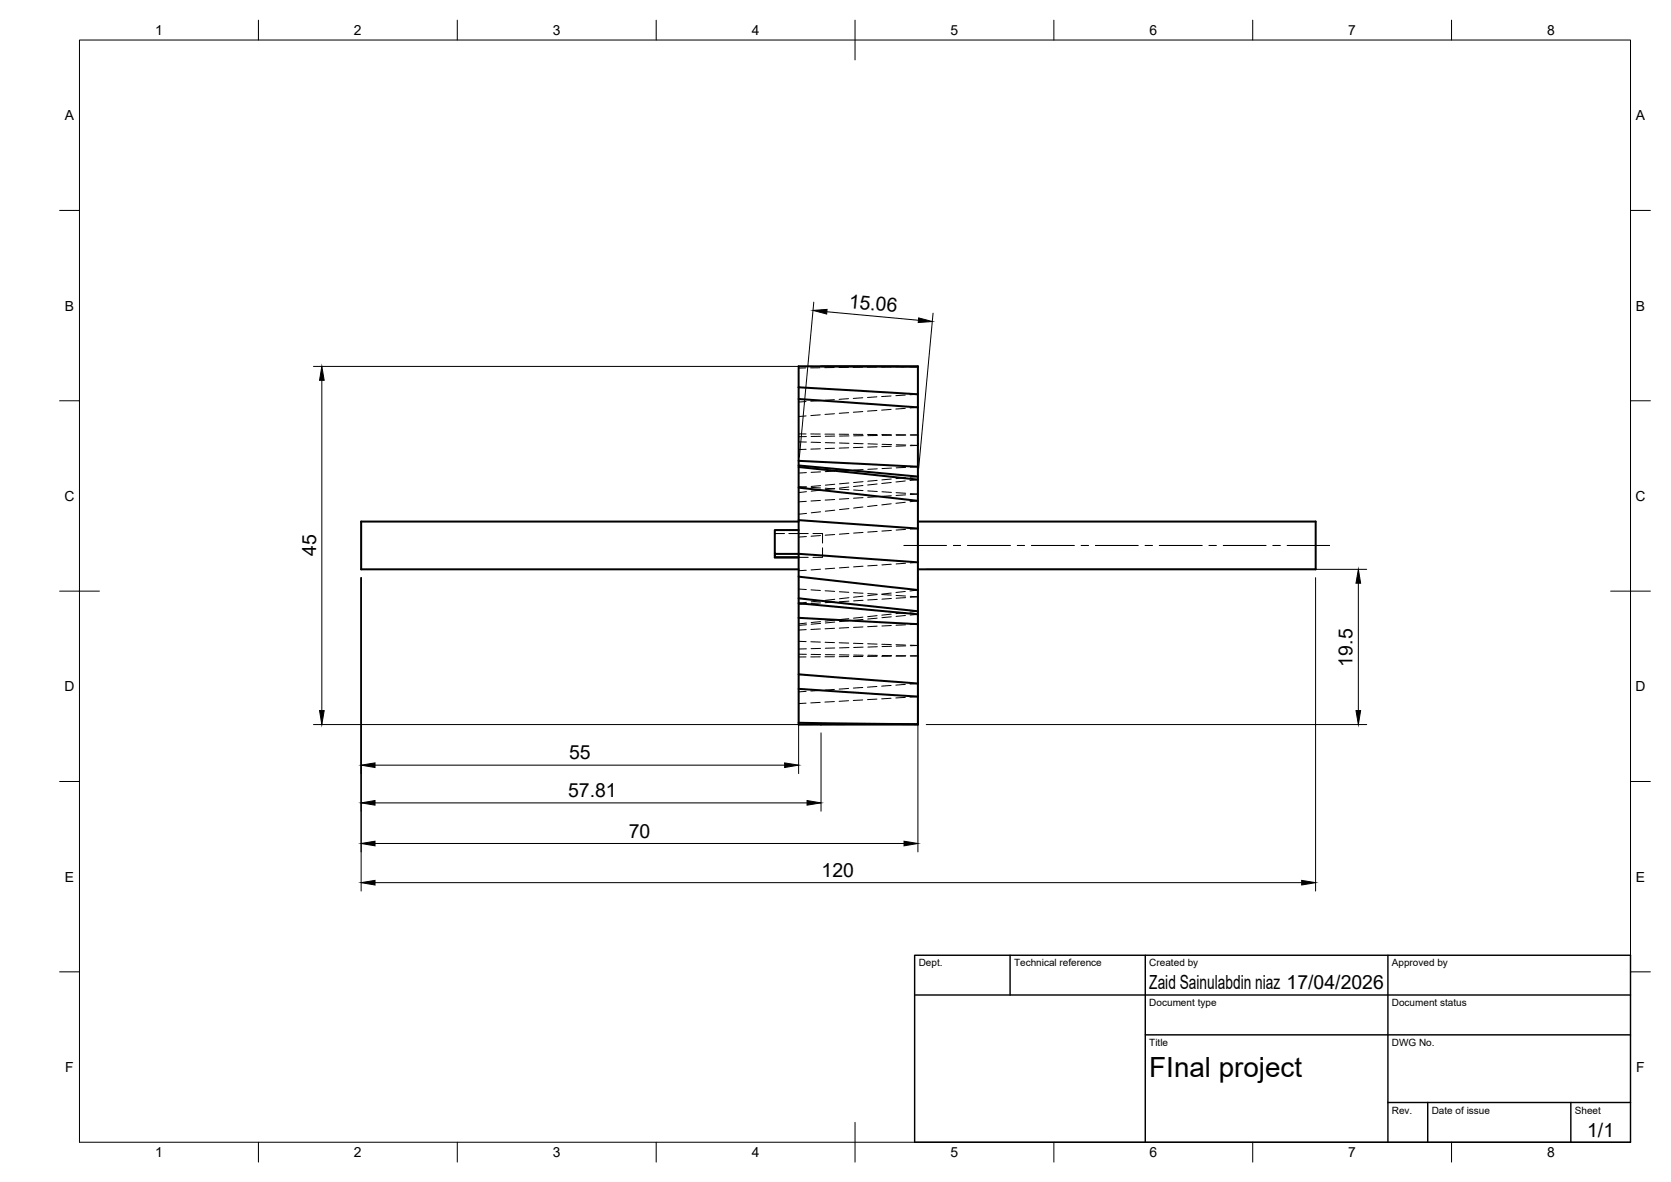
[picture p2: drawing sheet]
<svg xmlns="http://www.w3.org/2000/svg" width="420mm" height="297mm" viewBox="0 0 420 297" stroke-linecap="round" stroke-linejoin="round" font-family="sans-serif">
<!-- layer: Hidden -->
<g fill="none" stroke="#000" stroke-width=".25">
<path d="M202.6 92.5h-1.8M206.2 92.4h-2.4M209.8 92.4h-2.4M213.3 92.3l-2.4 .1M216.9 92.3h-2.4M216.9 100l-2.4 .1M220.5 92.2l-2.4 .1M220.5 99.7l-2.4 .2M224 99.5l-2.3 .2M224 92.2h-2.3M227.6 99.3l-2.3 .1M227.6 92.2h-2.4"/>
<path d="M230.8 99.1l-2 .1M230.8 92.1l-2 .1M200.8 111l2 .1M200.8 109l1.9 .1M202.7 100.9l-1.9 .1M202.7 112.9l-1.9 .1M202.7 104.5l-1.9 .2M202.8 118.8l-2 .1M202.8 109.7h-2M203.9 109.1h2.3M203.9 111.1l2.4 .1M206.2 100.7l-2.3 .1"/>
<path d="M206.2 104.3l-2.3 .1M206.3 112.8l-2.4 .1M206.3 118.6l-2.4 .1M206.3 109.7h-2.4M207.4 109.1h2.4M207.5 111.2l2.4 .1M209.8 100.4l-2.4 .2M209.8 112.7h-2.3M209.8 104l-2.4 .1M209.9 118.4l-2.4 .1M209.9 109.6h-2.4M211 109.1h2.4"/>
<path d="M211.1 111.3l2.4 .1M213.4 100.2l-2.4 .2M213.4 103.7l-2.4 .2M213.4 112.5l-2.4 .1M213.4 118.2l-2.3 .1M213.5 109.5l-2.4 .1M214.6 109.1l2.4 .1M214.7 111.4l2.3 .1M216.9 103.4l-2.3 .2M217 112.4l-2.4 .1M217 118l-2.4 .1M217 109.5h-2.3"/>
<path d="M218.1 109.2h2.4M218.2 111.5l2.4 .1M220.5 103.2l-2.4 .1M220.5 112.3l-2.3 .1M220.6 117.8l-2.4 .1M220.6 109.4l-2.4 .1M221.7 109.2h2.4M221.8 111.7h2.4M224.1 102.9l-2.4 .2M224.1 112.1l-2.4 .1M224.2 117.6l-2.4 .2M224.2 109.4h-2.4"/>
<path d="M225.3 109.2l2.4 .1M225.4 111.8h2.4M227.6 102.6l-2.3 .2M227.7 112l-2.4 .1M227.7 117.5l-2.4 .1M227.8 109.4h-2.4M228.9 109.3h1.9h-1.9M228.9 111.9h1.9l-1.9 .1M230.8 117.3l-1.9 .1M230.8 102.4l-2 .1M230.8 119.8l-1.9 .1M194.8 134.1h2.4"/>
<path d="M198.4 134.1h4.8M200.8 122.3l2 .1M202.7 126l-1.9 .1M202.8 134.8l-2 .2M202.8 123.6l-2 .2M202.8 122.4l-2 .1M202.8 129l-2 .2M203.9 122.5l2.4 .1M204.4 134.1h2.4v2.4M206.3 125.8l-2.4 .1M206.3 134.6l-2.4 .2M206.3 128.6l-2.3 .3"/>
<path d="M206.3 123.2l-2.3 .2M206.3 122l-2.3 .2M206.8 137.7v2.4h-2.4M207.5 122.7l2.4 .1M209.9 134.3l-2.4 .2M209.9 125.5l-2.4 .2M209.9 128.2l-2.4 .3M209.9 122.8l-2.4 .2M209.9 121.7l-2.4 .2M211.1 122.9l2.3 .2M213.4 122.4l-2.3 .3M213.4 125.3l-2.3 .1"/>
<path d="M213.4 127.8l-2.3 .3M213.4 134.1l-2.3 .1M213.4 121.4l-2.3 .2M214.6 123.1l2.4 .2M217 127.4l-2.4 .3M217 122l-2.4 .3M217 133.8l-2.4 .2M217 125.1l-2.4 .1M217 121l-2.4 .3M218.2 123.4l2.4 .1M220.5 127l-2.3 .3M220.5 121.6l-2.3 .3"/>
<path d="M220.6 133.5l-2.4 .2M220.6 124.8l-2.4 .2M220.6 120.7l-2.4 .2M221.8 123.6l2.3 .1M224.1 126.6l-2.4 .3M224.1 121.2l-2.4 .3M224.1 124.6l-2.4 .1M224.1 120.4l-2.4 .2M224.1 133.3l-2.4 .2M225.3 123.8l2.4 .2M227.6 126.2l-2.3 .3M227.6 120.9l-2.3 .2"/>
<path d="M227.7 120l-2.4 .3M227.7 133l-2.4 .2M227.7 124.4l-2.4 .1M228.9 124l1.9 .2-1.9 .1M230.8 132.8l-1.9 .2M230.8 125.9l-2 .2M230.8 120.5l-2 .2M200.8 140.1h2.4M200.8 148l1.9 .2M202.7 158.2l-1.9 .1M202.7 143.3l-1.9 .1M202.8 151.8l-2 .1"/>
<path d="M202.8 156.6l-2 .2M202.8 151.4l-2 .2M202.8 157l-2 .2M203.9 148.2l2.4 .2M206.3 158.1l-2.4 .1M206.3 156.2l-2.3 .2M206.3 151.5l-2.4 .2M206.3 143.1l-2.4 .1M206.3 151l-2.3 .2M206.3 156.7l-2.3 .2M207.5 148.5l2.4 .1M209.8 157.9l-2.3 .1"/>
<path d="M209.9 151.3l-2.4 .2M209.9 142.8l-2.4 .2M209.9 155.8l-2.4 .3M209.9 150.6l-2.4 .3M209.9 156.3l-2.4 .3M211.1 148.7l2.3 .2M213.4 157.7l-2.4 .1M213.4 155.5l-2.3 .2M213.4 142.5l-2.3 .2M213.4 150.2l-2.3 .3M213.4 151.1l-2.3 .1M213.4 156l-2.3 .2"/>
<path d="M214.6 148.9l2.4 .2M217 157.6l-2.4 .1M217 155.1l-2.4 .2M217 149.8l-2.4 .3M217 150.9l-2.4 .1M217 142.3l-2.4 .2M217 155.7l-2.4 .2M218.2 149.2l2.4 .1M220.5 154.7l-2.3 .3M220.5 149.4l-2.3 .3M220.6 157.4l-2.4 .1M220.6 142.1l-2.4 .1"/>
<path d="M220.6 155.3l-2.4 .3M220.6 150.6l-2.4 .2M221.7 149.4l2.4 .1M224.1 154.3l-2.4 .3M224.1 149l-2.4 .3M224.1 157.2l-2.4 .1M224.1 141.8l-2.4 .2M224.1 155l-2.4 .2M224.1 150.4l-2.3 .2M225.3 149.6l2.4 .2M227.6 154l-2.3 .2M227.6 148.6l-2.3 .3"/>
<path d="M227.7 154.7l-2.4 .2M227.7 157l-2.4 .1M227.7 141.5l-2.4 .2M227.7 150.2l-2.4 .1M228.9 149.9l1.9 .1-1.9 .1M230.8 156.9l-1.9 .1M230.8 141.3l-1.9 .2M230.8 153.6l-2 .2M230.8 148.3l-2 .2M230.8 154.4l-1.9 .2M200.8 161.2h1.9M200.8 164.4h2"/>
<path d="M202.7 165.1h-1.9M202.7 176.7l-1.9 .1M202.7 173.7l-1.9 .2M202.8 163.1h-2M203.9 161.3l2.4 .1M203.9 164.5h2.4M206.2 176.5l-2.3 .1M206.2 173.5l-2.3 .2M206.2 165.1h-2.3M206.3 162.9l-2.4 .1M207.4 165h2.4M207.5 161.4l2.3 .1"/>
<path d="M207.5 164.5l2.4 .1M209.8 176.3l-2.4 .1M209.8 173.3l-2.4 .1M209.9 162.8l-2.4 .1M211 161.5l2.4 .1M211.1 164.6h2.4M213.4 176.1l-2.4 .1M213.4 173l-2.4 .2M213.4 165h-2.4M213.5 162.7l-2.4 .1M214.6 161.7h2.4M214.7 164.6l2.3 .1"/>
<path d="M216.9 175.9l-2.4 .1M216.9 172.8l-2.3 .1M217 165h-2.4M217 162.6l-2.3 .1M218.2 161.8l2.3 .1M218.2 164.7h2.4M220.5 175.7l-2.4 .1M220.5 172.5l-2.4 .2M220.5 164.9l-2.4 .1M220.6 162.5l-2.4 .1M221.7 161.9l2.4 .1M221.8 164.7h2.4"/>
<path d="M224 175.5l-2.3 .1M224.1 172.3l-2.4 .1M224.1 164.9h-2.4M224.2 162.4l-2.4 .1M225.3 162l2.4 .1M225.4 164.8h2.4M227.6 175.3l-2.3 .1M227.6 172l-2.3 .2M227.7 164.9h-2.4M227.8 162.3l-2.4 .1M228.9 162.1l1.9 .1-1.9 .1M228.9 164.8h1.9l-1.9 .1"/>
<path d="M230.8 175.1l-2 .1M230.8 171.8l-2 .1M206.4 182.1h2.6M210.2 182.1h2.4M216.2 182.1h-2.4M217.4 182.1h2.3M220.9 182h2.4M226.9 182h-2.4M230.8 182h-2.7"/>
</g>
<!-- layer: Visible -->
<g fill="none" stroke="#000" stroke-width=".51">
<path d="M200.8 97.3v84.8h30v-64.8M200.8 97.3l30 1.8v3.3l-30-2.1M206.4 92.1h24.4v7M230.8 92.1h-30v5.2M200.8 117.4l30 3.1M200.8 117l30 2.8M230.8 102.4v14.9l-30-1.5M194.8 139.2v.9h6M200.8 131.1h-110v12h110M200.8 122.5l30 3.4M200.8 130.7l30 2.1M200.8 133.2h-6v6h6l30 2.1"/>
<path d="M230.8 131.1h100v12h-100M200.8 144.9l30 3.4M200.8 150.4l30 3.2M200.8 155.3l30 1.6M200.8 151.6l30 2.8M200.8 169.5l30 2.3M200.8 173.1l30 2M200.8 181.6l30 .4"/>
</g>
<!-- layer: BORDER -->
<g fill="none" stroke="#000" stroke-width=".25">
<path d="M20 10.1h390v276.9h-390zM65 5.1v5M115 5.1v5M165 5.1v5M215 5.1v10M265 5.1v5M315 5.1v5M365 5.1v5M15 52.9h5M410 52.9h5M15 100.7h5M410 100.7h5"/>
<path d="M15 148.6h10M405 148.6h10M15 196.4h5M410 196.4h5M15 244.2h5M410 244.2h5M65 287v5M115 287v5M165 287v5M215 282.1v9.9M265 287v5M315 287v5"/>
<path d="M365 287v5"/>
</g>
<!-- layer: TITLEBLOCK -->
<path d="M230 240.1h180v46.9h-180zM230 250h180M254 240.1v9.9M288 240.1v46.9M349 240.1v46.9M288 260.1h122M349 277.1h61M359 277.1v9.9M395 277.1v9.9" fill="none" stroke="#000" stroke-width=".36"/>
<!-- layer: Smart Centers -->
<g fill="none" stroke="#000" stroke-width=".25">
<path d="M227.3 137.1h10.6M239.7 137.1h1.8M243.3 137.1h10.7M255.8 137.1h1.8M259.4 137.1h10.7M271.9 137.1h1.8M275.4 137.1h10.8M288 137.1h1.7M291.5 137.1h10.7M304 137.1h1.8M307.6 137.1h10.7M320.1 137.1h1.8"/>
<path d="M323.7 137.1h10.6"/>
</g>
<!-- layer: FD_Dimensions -->
<g fill="none" stroke="#000" stroke-width=".25">
<path d="M204.6 75.9l-3.6 39M207.9 78.3l23 2.2M234.6 78.7l-3.6 39M78.8 92.1h125.5M80.9 95.6v83M90.8 145.2v78.7M200.8 145.2v49.2M230.8 145.2v68.9M232.9 143.1h110.7M330.8 145.2v78.7M341.5 146.6v32M78.8 182.1h125.5"/>
<path d="M94.3 192.3h103M206.4 184.2v19.7M232.9 182.1h110.7M94.3 212h133M94.3 201.8h108.6M94.3 221.8h233"/>
</g>
<g fill="#000" stroke="#000" stroke-width=".25">
<path d="M204.4 78l3.6-.2-.1 1.1zM231 79.9l3.4 .9-3.5 .3zM80.9 92.1l.6 3.5h-1.2zM341.5 143.1l.6 3.5h-1.1zM80.3 178.6h1.2l-.6 3.5zM341 178.6h1.1l-.6 3.5zM90.8 192.3l3.5-.6v1.2zM197.3 191.7l3.5 .6-3.5 .6zM90.8 212l3.5-.6v1.2zM90.8 201.8l3.5-.6v1.1zM202.9 201.2l3.5 .6-3.5 .5zM227.3 211.4l3.5 .6-3.5 .6z"/>
<path d="M90.8 221.8l3.5-.6v1.2zM327.3 221.2l3.5 .6-3.5 .6z"/>
</g>
<text font-size="7" x="289" y="270.6">FInal project</text>
<g font-size="4.9">
<text x="213.3" y="77.4" transform="rotate(5 213.3 77.4)">15.06</text>
<text x="79.5" y="139.7" transform="rotate(-90 79.5 139.7)">45</text>
<text x="340.1" y="167.5" transform="rotate(-90 340.1 167.5)">19.5</text>
<text x="143.1" y="190.8">55</text>
<text x="142.9" y="200.3">57.81</text>
<text x="158.1" y="210.5">70</text>
<text x="206.6" y="220.4">120</text>
<text x="289" y="248.5">Zaid Sainulabdin niaz 17/04/2026</text>
<text x="399.1" y="285.7">1/1</text>
</g>
<g font-size="3.5">
<text x="39" y="8.8">1</text>
<text x="89" y="8.8">2</text>
<text x="139" y="8.8">3</text>
<text x="189" y="8.8">4</text>
<text x="239" y="8.8">5</text>
<text x="289" y="8.8">6</text>
<text x="339" y="8.8">7</text>
<text x="389" y="8.8">8</text>
<text x="16.3" y="30.2">A</text>
<text x="411.3" y="30.2">A</text>
<text x="16.3" y="78">B</text>
<text x="411.3" y="78">B</text>
<text x="16.2" y="125.9">C</text>
<text x="411.2" y="125.9">C</text>
<text x="16.2" y="173.7">D</text>
<text x="411.2" y="173.7">D</text>
<text x="16.3" y="221.6">E</text>
<text x="411.3" y="221.6">E</text>
<text x="16.4" y="269.4">F</text>
<text x="411.4" y="269.4">F</text>
<text x="39" y="290.8">1</text>
<text x="89" y="290.8">2</text>
<text x="139" y="290.8">3</text>
<text x="189" y="290.8">4</text>
<text x="239" y="290.8">5</text>
<text x="289" y="290.8">6</text>
<text x="339" y="290.8">7</text>
<text x="389" y="290.8">8</text>
</g>
<g font-size="2.5">
<text x="231" y="242.9">Dept.</text>
<text x="255" y="242.9">Technical reference</text>
<text x="289" y="242.9">Created by</text>
<text x="350" y="242.9">Approved by</text>
<text x="289" y="252.8">Document type</text>
<text x="350" y="252.8">Document status</text>
<text x="289" y="262.9">Title</text>
<text x="350" y="262.9">DWG No.</text>
<text x="350" y="279.9">Rev.</text>
<text x="360" y="279.9">Date of issue</text>
<text x="396" y="279.9">Sheet</text>
</g>
</svg>
